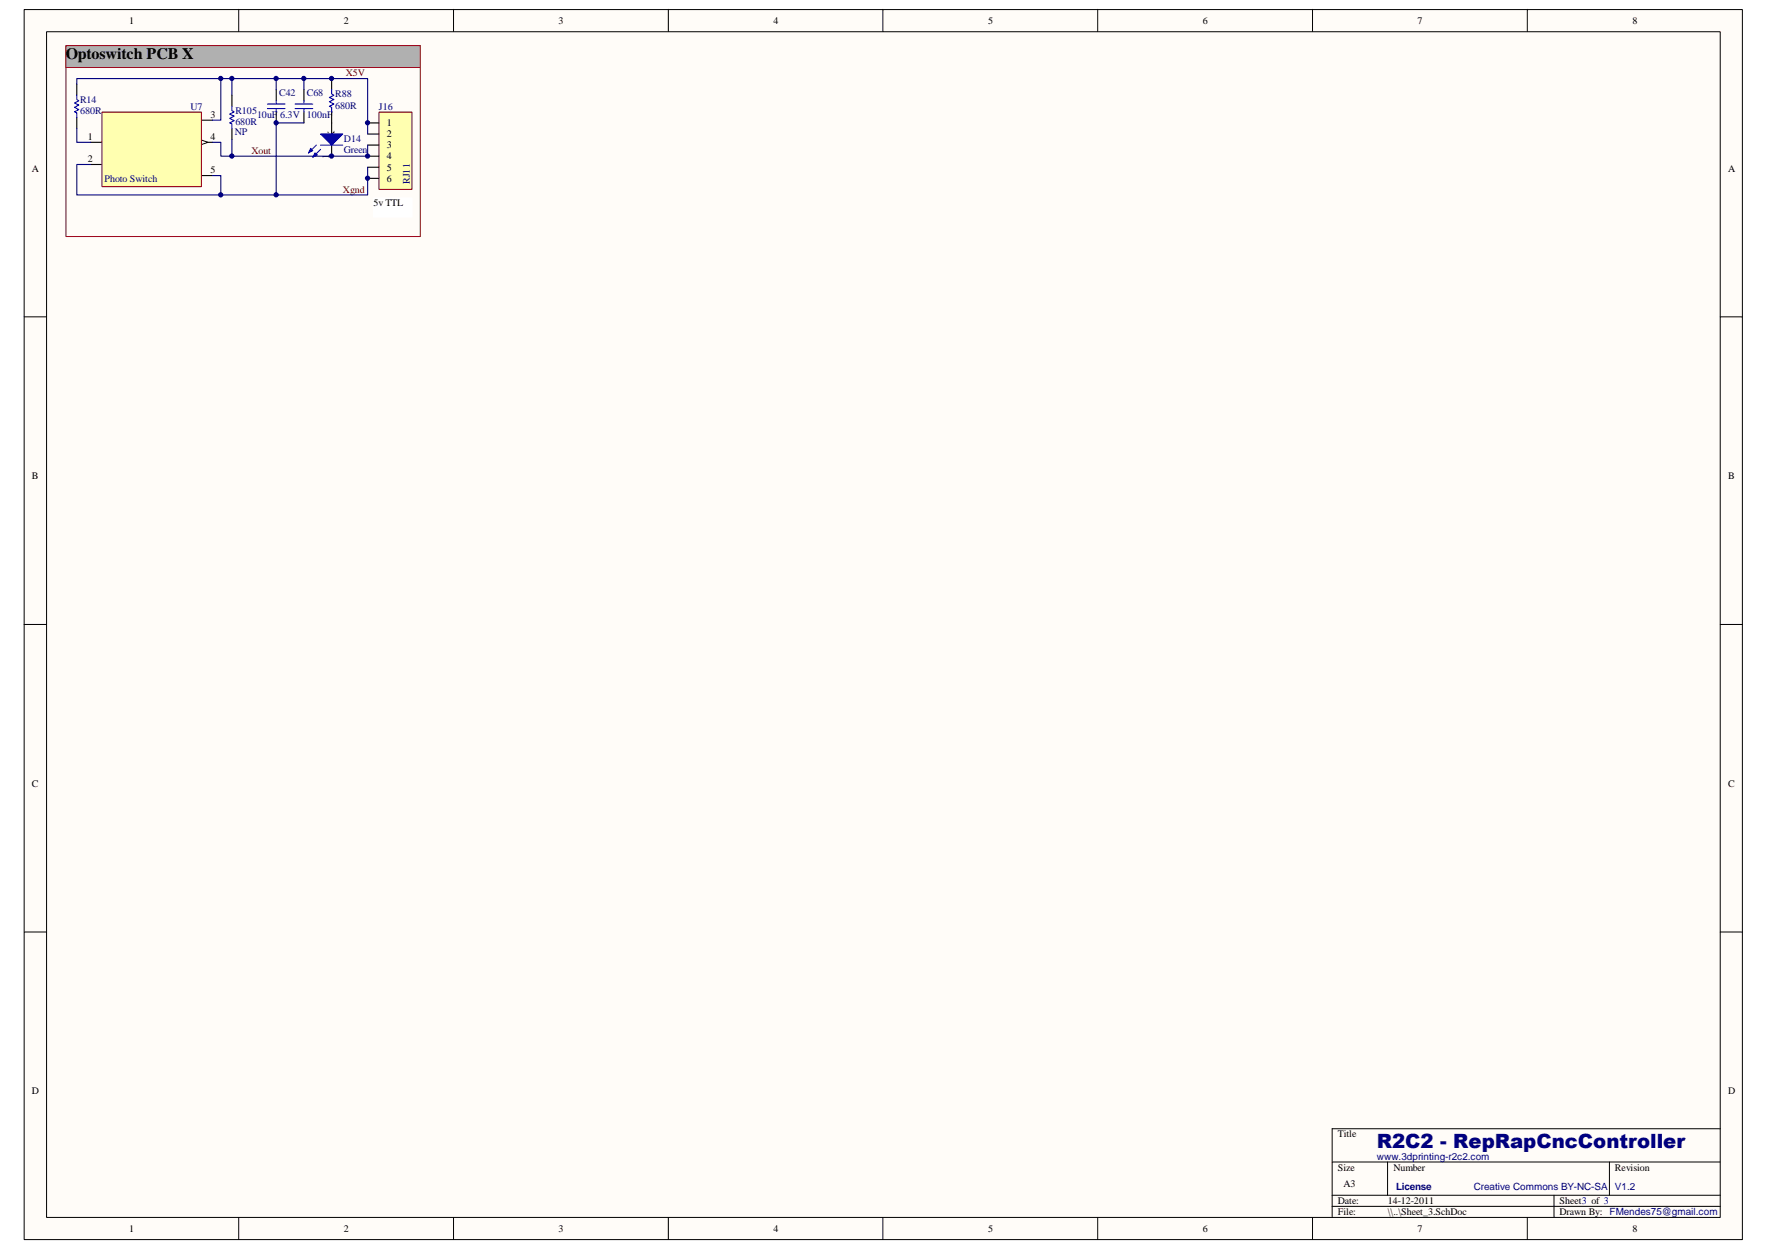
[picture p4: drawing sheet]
<svg xmlns="http://www.w3.org/2000/svg" width="297mm" height="210mm" viewBox="0 0 297 210" stroke-linecap="round" stroke-linejoin="round" font-family="sans-serif">
<path d="M4.1 1.7h288.8v206.6h-288.8z" fill="#fffcf8"/>
<path d="M4.1 1.6h288.8v206.7h-288.8z" fill="none" stroke="#000" stroke-width=".17"/>
<path d="M7.9 5.4h281.3v199.2h-281.3z" fill="#fffcf8"/>
<g fill="none" stroke="#000" stroke-width=".17">
<path d="M7.8 5.3h281.4v199.3h-281.4zM40.1 1.6v3.7M76.2 1.6v3.7M112.3 1.6v3.7M148.4 1.6v3.7M184.5 1.6v3.7M220.6 1.6v3.7M256.7 1.6v3.7M4.1 53.3h3.7M289.2 53.3h3.7M4.1 104.9h3.7M289.2 104.9h3.7"/>
<path d="M4.1 156.6h3.7M289.2 156.6h3.7M223.9 195.3h65.3M233.3 195.3v5.6M270.5 195.3v5.6M289.2 189.7h-65.3v14.9M40.1 204.6v3.7M76.2 204.6v3.7M112.3 204.6v3.7M148.4 204.6v3.7M184.5 204.6v3.7M220.6 204.6v3.7"/>
<path d="M223.9 200.9h65.3M223.9 202.7h65.3M256.7 204.6v3.7M261.2 200.9v3.7"/>
</g>
<path d="M12.9 14.1v1.9M12.9 19.7v1.9" fill="none" stroke="#000" stroke-width=".19"/>
<path d="M12.9 16v.7l.3 .2-.7 .4 .7 .4-.7 .3 .7 .4-.7 .4 .4 .2v.7" fill="none" stroke="#00f" stroke-width=".19"/>
<path d="M11.1 7.7h59.6v32.1h-59.6z" fill="none" stroke="#800000" stroke-width=".17"/>
<path d="M11.1 7.7h59.6v3.6h-59.6z" fill="#b0b0b0"/>
<path d="M11.1 7.7h59.6v3.6h-59.6z" fill="none" stroke="#a50021" stroke-width=".17"/>
<path d="M15.2 23.9h1.9M15.2 27.6h1.9" fill="none" stroke="#000" stroke-width=".19"/>
<path d="M30.1 26.3l1.2 1.3M31.1 27.6h.9M31.1 23.9h.9M31.2 23.9l-1.1 1.1" fill="none" stroke="#0000bf" stroke-width=".19"/>
<path d="M17.1 23.9h2.4v3.7h-2.4M22.9 25.2l-1.1 1.1M22.9 24.3l-1.1 1.1" fill="none" stroke="#00f" stroke-width=".19"/>
<path d="M18 24.8h3l-1.5 1.5z" fill="#00f"/>
<path d="M18 24.8h3l-1.5 1.5zM18 26.5h3v.2h-3z" fill="none" stroke="#00f" stroke-width=".19"/>
<path d="M18 26.6h3" fill="none" stroke="#00f" stroke-width=".21"/>
<path d="M22.5 24.3h.4v.3z" fill="#00f"/>
<path d="M22.5 24.3h.4v.3z" fill="none" stroke="#00f" stroke-width=".19"/>
<path d="M22.5 25.2h.4v.4z" fill="#00f"/>
<path d="M22.5 25.2h.4v.4z" fill="none" stroke="#00f" stroke-width=".19"/>
<path d="M29.9 24.5v2.6" fill="none" stroke="#00f" stroke-width=".21"/>
<path d="M29.8 24.5h.3v2.6h-.3z" fill="none" stroke="#0000bf" stroke-width=".19"/>
<path d="M31.2 26.9v.5h-.6z" fill="#00f"/>
<path d="M24.6 23.9l3.7 1.9-3.7 1.8zM26.4 26.7v2.8h5.6v-1.9M28.3 25.8h1.4M31.2 26.9v.5h-.6zM32 20.2h-5.6v4.6M32.1 20.2v.7l.4 .2-.8 .4 .8 .3-.8 .4 .8 .4-.8 .4 .4 .2v.7" fill="none" stroke="#0000bf" stroke-width=".19"/>
<path d="M33.9 29.5h1.8M33.9 23.9h1.8" fill="none" stroke="#000" stroke-width=".19"/>
<path d="M33.9 23.5l1.1 .4-1.1 .4z" fill="#fffcf8"/>
<path d="M33.9 23.5l1.1 .4-1.1 .4z" fill="none" stroke="#000" stroke-width=".17"/>
<path d="M33.9 20.2h1.8" fill="none" stroke="#000" stroke-width=".19"/>
<path d="M32 29.5h1.9M32 23.9h1.9M32 20.2h1.9" fill="none" stroke="#0000bf" stroke-width=".19"/>
<path d="M25.5 25.3l1.6-.1-.5 .1v.8l-1.6 .1 .5-.1z" fill="none" stroke="#0000bf" stroke-width=".17"/>
<path d="M17.2 18.9h16.7v12.5h-16.7z" fill="#ffffb0"/>
<path d="M17.1 18.8h16.8v12.6h-16.8z" fill="none" stroke="#800000" stroke-width=".17"/>
<path d="M63.8 18.9h5.5v12.9h-5.5z" fill="#ffffb0"/>
<path d="M63.7 18.8h5.6v13h-5.6z" fill="none" stroke="#800000" stroke-width=".17"/>
<path d="M46.4 15.1v1.8M46.4 18.8v1.9M51.1 15.1v1.8M51.1 18.8v1.9M55.7 20.7v1.8M55.7 24.4v1.8M61.8 20.7h1.9M61.8 22.5h1.9M61.8 24.4h1.9M61.8 26.2h1.9M61.8 28.1h1.9M61.8 30h1.9" fill="none" stroke="#000" stroke-width=".19"/>
<path d="M12.9 14.1v-.9h48.9v9.3M37.1 13.2v7h-1.4M12.9 21.6v2.3h2.3" fill="none" stroke="#000080" stroke-width=".19"/>
<path d="M45 17.5h2.9M45 18.2h2.9M46.4 16.9v.6M46.4 18.2v.6M49.6 17.5h3M49.6 18.2h3M51.1 16.9v.6M51.1 18.2v.6" fill="none" stroke="#00f" stroke-width=".19"/>
<path d="M53.9 22.5h3.7l-1.9 1.9z" fill="#00f"/>
<path d="M53.2 24.4l-1.3 1.3M53.9 22.5h3.7l-1.9 1.9zM53.9 25.1l-1.3 1.3" fill="none" stroke="#00f" stroke-width=".19"/>
<path d="M53 25.7l.3 .3-.7 .4z" fill="#00f"/>
<path d="M53 25.7l.3 .3-.7 .4z" fill="none" stroke="#00f" stroke-width=".19"/>
<path d="M52.2 24.9l.4 .4-.7 .4z" fill="#00f"/>
<path d="M39 17.9v.7l.4 .2-.8 .4 .8 .3-.8 .4 .8 .4-.8 .4 .4 .1v.8M55.7 15.1v.7l.4 .2-.7 .4 .7 .3-.7 .4 .7 .4-.7 .4 .3 .1v.8M52.2 24.9l.4 .4-.7 .4zM53.9 24.4h3.7" fill="none" stroke="#00f" stroke-width=".19"/>
<path d="M39 13.2v2.8M46.4 13.2v1.9M51.1 13.2v1.9M15.2 27.6h-2.3v5.2h24.2M35.7 23.9h1.4v2.3h24.7v-1.8M39 23.5v2.7M61.8 28.1v4.7h-24.7v-3.3h-1.4" fill="none" stroke="#000080" stroke-width=".19"/>
<path d="M39 16v1.9M55.7 13.2v1.9M55.7 18.8v1.9M39 21.6v1.9" fill="none" stroke="#000" stroke-width=".19"/>
<path d="M62.8 33.3h6.5v3.2h-6.5z" fill="#fff"/>
<path d="M62.8 33.3h6.5v3.2h-6.5z" fill="none" stroke="#fff" stroke-width=".17"/>
<path d="M51.1 20.7h-4.7v12.1" fill="none" stroke="#000080" stroke-width=".19"/>
<circle cx="37.1" cy="32.7" r=".36" fill="#000080"/>
<circle cx="37.1" cy="32.7" r=".36" fill="none" stroke="#000080" stroke-width=".17"/>
<circle cx="37.1" cy="13.2" r=".36" fill="#000080"/>
<circle cx="37.1" cy="13.2" r=".36" fill="none" stroke="#000080" stroke-width=".17"/>
<circle cx="39" cy="26.2" r=".36" fill="#000080"/>
<circle cx="39" cy="26.2" r=".36" fill="none" stroke="#000080" stroke-width=".17"/>
<circle cx="39" cy="13.2" r=".36" fill="#000080"/>
<circle cx="39" cy="13.2" r=".36" fill="none" stroke="#000080" stroke-width=".17"/>
<circle cx="46.4" cy="32.7" r=".36" fill="#000080"/>
<circle cx="46.4" cy="32.7" r=".36" fill="none" stroke="#000080" stroke-width=".17"/>
<circle cx="46.4" cy="20.6" r=".36" fill="#000080"/>
<circle cx="46.4" cy="20.6" r=".36" fill="none" stroke="#000080" stroke-width=".17"/>
<circle cx="46.4" cy="13.2" r=".36" fill="#000080"/>
<circle cx="46.4" cy="13.2" r=".36" fill="none" stroke="#000080" stroke-width=".17"/>
<circle cx="51.1" cy="13.2" r=".36" fill="#000080"/>
<circle cx="51.1" cy="13.2" r=".36" fill="none" stroke="#000080" stroke-width=".17"/>
<circle cx="55.7" cy="26.2" r=".36" fill="#000080"/>
<circle cx="55.7" cy="26.2" r=".36" fill="none" stroke="#000080" stroke-width=".17"/>
<circle cx="55.7" cy="13.2" r=".36" fill="#000080"/>
<circle cx="55.7" cy="13.2" r=".36" fill="none" stroke="#000080" stroke-width=".17"/>
<circle cx="61.8" cy="30" r=".36" fill="#000080"/>
<circle cx="61.8" cy="30" r=".36" fill="none" stroke="#000080" stroke-width=".17"/>
<circle cx="61.8" cy="26.2" r=".36" fill="#000080"/>
<circle cx="61.8" cy="26.2" r=".36" fill="none" stroke="#000080" stroke-width=".17"/>
<circle cx="61.8" cy="20.6" r=".36" fill="#000080"/>
<circle cx="61.8" cy="20.6" r=".36" fill="none" stroke="#000080" stroke-width=".17"/>
<text font-size="3.3" fill="#000080" x="231.4" y="192.9">R2C2 - RepRapCncController</text>
<text font-size="2.7" x="11" y="10">Optoswitch PCB X</text>
<g font-size="1.7">
<text x="21.7" y="4">1</text>
<text x="57.8" y="4">2</text>
<text x="93.9" y="4">3</text>
<text x="130" y="4">4</text>
<text x="166.1" y="4">5</text>
<text x="202.2" y="4">6</text>
<text x="238.3" y="4">7</text>
<text x="274.4" y="4">8</text>
<text x="14.8" y="23.5">1</text>
<text x="35.4" y="23.5">4</text>
<text x="35.4" y="19.8">3</text>
<text x="56.3" y="23.1" transform="rotate(-90 56.3 23.1)">K</text>
<text x="65" y="21.2">1</text>
<text x="65" y="23.1">2</text>
<text x="5.3" y="28.9">A</text>
<text x="14.8" y="27.3">2</text>
<text x="35.4" y="29.1">5</text>
<text x="55.3" y="26.7" transform="rotate(-90 55.3 26.7)">1</text>
<text x="65" y="24.9">3</text>
<text x="65" y="26.8">4</text>
<text x="65" y="28.7">5</text>
<text x="290.5" y="28.9">A</text>
<text x="62.8" y="34.7">5v TTL</text>
<text x="65" y="30.5">6</text>
<text x="5.4" y="80.6">B</text>
<text x="290.5" y="80.6">B</text>
<text x="5.4" y="132.2">C</text>
<text x="290.5" y="132.2">C</text>
<text x="5.3" y="183.9">D</text>
<text x="290.5" y="183.9">D</text>
<text x="224.9" y="191.1">Title</text>
<text x="224.9" y="196.7">Size</text>
<text x="234.2" y="196.7">Number</text>
<text x="271.5" y="196.7">Revision</text>
<text x="224.9" y="202.3">Date:</text>
<text x="225.8" y="199.5">A3</text>
<text x="233.3" y="202.3">14-12-2011</text>
<text x="262.2" y="202.3">Sheet3 of 3</text>
<text x="21.7" y="207">1</text>
<text x="57.8" y="207">2</text>
<text x="93.9" y="207">3</text>
<text x="130" y="207">4</text>
<text x="166.1" y="207">5</text>
<text x="202.2" y="207">6</text>
<text x="224.9" y="204.2">File:</text>
<text x="233.3" y="204.2">\\..\Sheet_3.SchDoc</text>
<text x="238.3" y="207">7</text>
<text x="262.2" y="204.2">Drawn By: FMendes75@gmail.com</text>
<text x="274.4" y="207">8</text>
</g>
<g font-size="1.7" fill="#000080">
<text x="13.5" y="17.3">R14</text>
<text x="46.9" y="16.1">C42</text>
<text x="51.6" y="16.1">C68</text>
<text x="56.3" y="16.4">R88</text>
<text x="13.5" y="19.2">680R</text>
<text x="32" y="18.4">U7</text>
<text x="39.5" y="22.6">NP</text>
<text x="39.6" y="19.2">R105</text>
<text x="39.6" y="21">680R</text>
<text x="43.2" y="19.8">10uF 6.3V 100nF</text>
<text x="56.3" y="18.2">680R</text>
<text x="57.8" y="23.8">D14</text>
<text x="63.7" y="18.4">J16</text>
<text x="57.8" y="25.7">Green</text>
<text x="17.6" y="30.5">Photo Switch</text>
<text x="68.9" y="30.9" transform="rotate(-90 68.9 30.9)">RJ11</text>
<text x="231.4" y="194.9">www.3dprinting-r2c2.com</text>
<text x="234.7" y="200">License</text>
<text x="247.7" y="200">Creative Commons BY-NC-SA</text>
<text x="271.5" y="200">V1.2</text>
</g>
<g font-size="1.7" fill="#800000">
<text x="58.1" y="12.8">X5V</text>
<text x="42.3" y="25.9">Xout</text>
<text x="57.7" y="32.4">Xgnd</text>
</g>
</svg>
